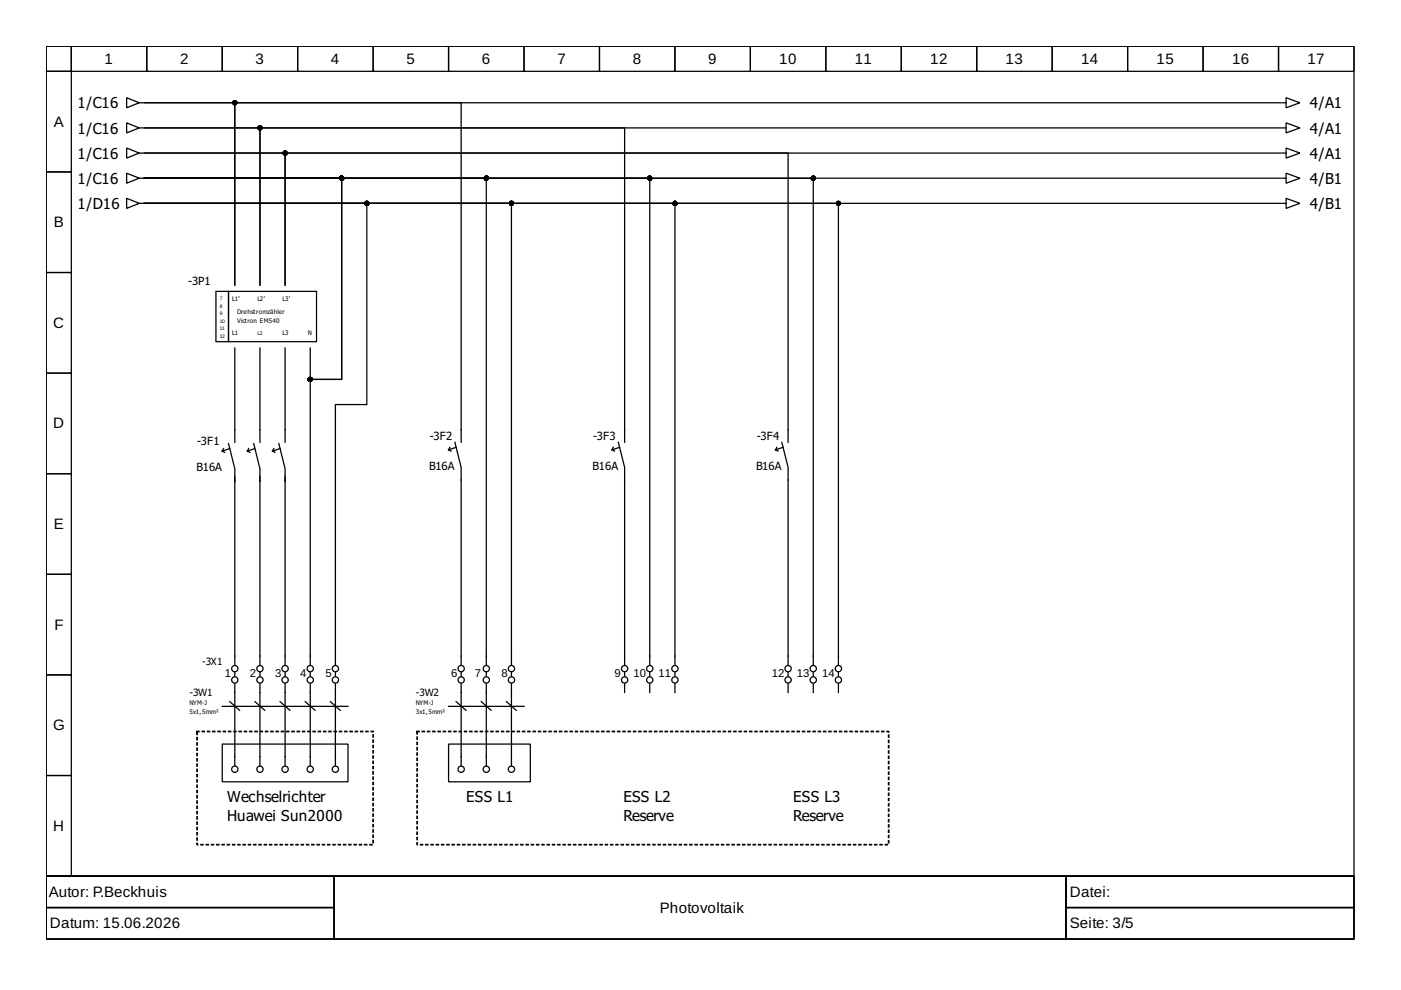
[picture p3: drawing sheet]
<svg xmlns="http://www.w3.org/2000/svg" width="297mm" height="210mm" viewBox="0 0 297 210" stroke-linecap="round" stroke-linejoin="round" font-family="sans-serif">
<g fill="none" stroke="#000" stroke-width=".27">
<path d="M9.8 9.8h277.3v176h-277.3zM9.8 9.8h5.3v5.3h-5.3zM9.8 15.1h5.3v21.4h-5.3zM15.1 9.8h16v5.3h-16zM31.1 9.8h16v5.3h-16zM47.1 9.8h16v5.3h-16zM63.1 9.8h16v5.3h-16zM79.1 9.8h16v5.3h-16zM95.1 9.8h16v5.3h-16zM111.1 9.8h16v5.3h-16zM127.1 9.8h16v5.3h-16zM143.1 9.8h16v5.3h-16z"/>
<path d="M159.1 9.8h16v5.3h-16zM175.1 9.8h16v5.3h-16zM191.1 9.8h16v5.3h-16zM207.1 9.8h16v5.3h-16zM223.1 9.8h16v5.3h-16zM239.1 9.8h16v5.3h-16zM255.1 9.8h16v5.3h-16zM271.1 9.8h16v5.3h-16zM9.8 36.5h5.3v21.3h-5.3zM26.9 36.7l2.6 1.1-2.6 1.1zM26.9 20.7l2.6 1.1-2.6 1.1zM26.9 26.1l2.6 1-2.6 1.1z"/>
<path d="M26.9 31.4l2.6 1.1-2.6 1zM29.5 27.1h.8M29.5 37.8h.8M29.5 21.8h.8M29.5 32.5h.8M30.6 37.8h72.5v103.2M30.6 37.8h41.8v42.6h-6.6v-6.6M30.6 37.8h241M30.6 37.8h41.8v42.6h-6.6v60.6M30.6 37.8h141.8v103.2M30.6 37.8h107.2v103.2M271.6 27.1h-216.5v33.3v-33.3h-24.5h101.8v66.7"/>
<path d="M271.6 32.5h-211.2v27.9v-27.9h-29.8h136.5v61.3M271.6 21.8h-221.8v38.6v-38.6h-19.2h67.2v72M271.9 27.1h.8M271.9 37.8h.8M271.9 21.8h.8M271.9 32.5h.8M272.7 26.1l2.9 1-2.9 1.1zM272.7 36.7l2.9 1.1-2.9 1.1zM272.7 20.7l2.9 1.1-2.9 1.1zM272.7 31.4l2.9 1.1-2.9 1zM9.8 57.8h5.3v21.3h-5.3zM26.9 42.1l2.6 1-2.6 1.1z"/>
<path d="M29.5 43.1h.8M30.6 43.1h112.5v97.9M30.6 43.1h77.8v97.9M30.6 43.1h241M30.6 43.1h47.2v42.7h-6.7v55.2M30.6 43.1h147.2v97.9M271.9 43.1h.8M272.7 42.1l2.9 1-2.9 1.1zM9.8 79.1h5.3v21.3h-5.3zM45.8 61.8h2.6v10.6h-2.6zM48.4 61.8h18.7v10.6h-18.7zM49.8 73.8v20"/>
<path d="M55.1 73.8v20M60.4 73.8v20M47.1 95.6l.5 .3M47.4 95.1l-.3 .5M48.4 94l1.4 5.4v2.6M48.7 95.1l-1.6 .5M52.4 95.6l.6 .3M52.7 95.1l-.3 .5M53.8 94l1.3 5.4v2.6M54 95.1l-1.6 .5M57.8 95.6l.5 .3M58 95.1l-.2 .5"/>
<path d="M59.1 94l1.3 5.4v2.6M59.4 95.1l-1.6 .5M95.1 95.4l.5 .2M95.4 94.8l-.3 .6M96.4 93.8l1.4 5.3v41.9M96.7 94.8l-1.6 .6M129.8 95.4l.5 .2M130 94.8l-.2 .6M131.1 93.8l1.3 5.3v41.9M131.4 94.8l-1.6 .6M164.4 95.4l.6 .2M164.7 94.8l-.3 .6"/>
<path d="M165.8 93.8l1.3 5.3v41.9M166 94.8l-1.6 .6M9.8 100.4h5.3v21.4h-5.3zM49.8 101v1M49.8 102v39M55.1 101v1M55.1 102v39M60.4 101v1M60.4 102v39M9.8 121.8h5.3v21.3h-5.3zM9.8 143.1h5.3v21.3h-5.3zM47.1 157.8h26.7v8h-26.7z"/>
<path d="M47.1 149.8h26.7M48.7 148.8l2.1 1.8M49.8 145v17.3M49.8 142.6v.8M54 148.8l2.1 1.8M55.1 145v17.3M55.1 142.6v.8M59.4 148.8l2.1 1.8M60.4 145v17.3M60.4 142.6v.8M64.7 148.8l2.1 1.8M65.8 145v17.3"/>
<path d="M65.8 142.6v.8M70 148.8l2.1 1.8M71.1 145v17.3M71.1 142.6v.8M95.1 157.8h17.3v8h-17.3zM95.1 149.8h16M96.7 148.8l2.1 1.8M97.8 145v17.3M97.8 142.6v.8M102 148.8l2.1 1.8M103.1 145v17.3M103.1 142.6v.8"/>
<path d="M107.4 148.8l2.1 1.8M108.4 145v17.3M108.4 142.6v.8M132.4 142.6v.8M132.4 145v1.8M137.8 142.6v.8M137.8 145v1.8M143.1 142.6v.8M143.1 145v1.8M167.1 142.6v.8M167.1 145v1.8M172.4 142.6v.8"/>
<path d="M172.4 145v1.8M177.8 142.6v.8M177.8 145v1.8M9.8 164.4h5.3v21.4h-5.3zM9.8 185.8h277.3v13.3h-277.3zM9.8 185.8h61v6.6h-61zM9.8 192.4h61v6.7h-61zM70.8 185.8h155.2v13.3h-155.2zM226 185.8h61.1v6.6h-61.1zM226 192.4h61.1v6.7h-61.1z"/>
<circle cx="49.8" cy="141.8" r=".67"/>
<circle cx="49.8" cy="144.2" r=".67"/>
<circle cx="55.1" cy="141.8" r=".67"/>
<circle cx="55.1" cy="144.2" r=".67"/>
<circle cx="60.4" cy="141.8" r=".67"/>
<circle cx="60.4" cy="144.2" r=".67"/>
<circle cx="65.8" cy="141.8" r=".67"/>
<circle cx="65.8" cy="144.2" r=".67"/>
<circle cx="71.1" cy="141.8" r=".67"/>
<circle cx="71.1" cy="144.2" r=".67"/>
<circle cx="97.8" cy="141.8" r=".67"/>
<circle cx="97.8" cy="144.2" r=".67"/>
<circle cx="103.1" cy="141.8" r=".67"/>
<circle cx="103.1" cy="144.2" r=".67"/>
<circle cx="108.4" cy="141.8" r=".67"/>
<circle cx="108.4" cy="144.2" r=".67"/>
<circle cx="132.4" cy="141.8" r=".67"/>
<circle cx="132.4" cy="144.2" r=".67"/>
<circle cx="137.8" cy="141.8" r=".67"/>
<circle cx="137.8" cy="144.2" r=".67"/>
<circle cx="143.1" cy="141.8" r=".67"/>
<circle cx="143.1" cy="144.2" r=".67"/>
<circle cx="167.1" cy="141.8" r=".67"/>
<circle cx="167.1" cy="144.2" r=".67"/>
<circle cx="172.4" cy="141.8" r=".67"/>
<circle cx="172.4" cy="144.2" r=".67"/>
<circle cx="177.8" cy="141.8" r=".67"/>
<circle cx="177.8" cy="144.2" r=".67"/>
<circle cx="49.8" cy="163.1" r=".67"/>
<circle cx="55.1" cy="163.1" r=".67"/>
<circle cx="60.4" cy="163.1" r=".67"/>
<circle cx="65.8" cy="163.1" r=".67"/>
<circle cx="71.1" cy="163.1" r=".67"/>
<circle cx="97.8" cy="163.1" r=".67"/>
<circle cx="103.1" cy="163.1" r=".67"/>
<circle cx="108.4" cy="163.1" r=".67"/>
</g>
<path d="M41.8 155.1h37.3v24h-37.3zM88.4 155.1h100v24h-100z" fill="none" stroke="#000" stroke-width=".37" stroke-dasharray=".4 .7"/>
<g fill="#000" stroke="#000" stroke-width=".27">
<circle cx="49.8" cy="21.8" r=".4"/>
<circle cx="55.1" cy="27.1" r=".4"/>
<circle cx="60.4" cy="32.5" r=".4"/>
<circle cx="72.4" cy="37.8" r=".4"/>
<circle cx="103.1" cy="37.8" r=".4"/>
<circle cx="137.8" cy="37.8" r=".4"/>
<circle cx="172.4" cy="37.8" r=".4"/>
<circle cx="77.8" cy="43.1" r=".4"/>
<circle cx="108.4" cy="43.1" r=".4"/>
<circle cx="143.1" cy="43.1" r=".4"/>
<circle cx="177.8" cy="43.1" r=".4"/>
<circle cx="65.8" cy="80.4" r=".4"/>
</g>
<g font-size="3.2">
<text x="22.2" y="13.5">1</text>
<text x="38.2" y="13.5">2</text>
<text x="54.2" y="13.5">3</text>
<text x="70.2" y="13.5">4</text>
<text x="86.2" y="13.5">5</text>
<text x="102.2" y="13.5">6</text>
<text x="118.2" y="13.5">7</text>
<text x="134.2" y="13.5">8</text>
<text x="150.2" y="13.5">9</text>
<text x="165.2" y="13.5">10</text>
<text x="181.2" y="13.5">11</text>
<text x="197.2" y="13.5">12</text>
<text x="213.2" y="13.5">13</text>
<text x="229.2" y="13.5">14</text>
<text x="245.2" y="13.5">15</text>
<text x="261.2" y="13.5">16</text>
<text x="277.2" y="13.5">17</text>
<text x="16.5" y="23">1/C16</text>
<text x="277.7" y="23">4/A1</text>
<text x="11.4" y="26.9">A</text>
<text x="16.5" y="28.3">1/C16</text>
<text x="277.7" y="28.3">4/A1</text>
<text x="16.5" y="33.7">1/C16</text>
<text x="277.7" y="33.7">4/A1</text>
<text x="16.5" y="39">1/C16</text>
<text x="277.7" y="39">4/B1</text>
<text x="16.5" y="44.3">1/D16</text>
<text x="277.7" y="44.3">4/B1</text>
<text x="11.4" y="48.2">B</text>
<text x="11.3" y="69.5">C</text>
<text x="11.3" y="90.8">D</text>
<text x="11.4" y="112.2">E</text>
<text x="11.5" y="133.5">F</text>
<text x="11.3" y="154.8">G</text>
<text x="48.2" y="170">Wechselrichter</text>
<text x="98.8" y="170">ESS L1</text>
<text x="132.2" y="170">ESS L2</text>
<text x="168.2" y="170">ESS L3</text>
<text x="11.3" y="176.2">H</text>
<text x="48.2" y="174">Huawei Sun2000</text>
<text x="132.2" y="174">Reserve</text>
<text x="168.2" y="174">Reserve</text>
<text x="10.3" y="190.2">Autor: P.Beckhuis</text>
<text x="226.8" y="190.2">Datei:</text>
<text x="10.6" y="196.8">Datum: 15.06.2026</text>
<text x="139.9" y="193.5">Photovoltaik</text>
<text x="226.8" y="196.8">Seite: 3/5</text>
</g>
<g font-size="2.4">
<text x="39.9" y="60.4">-3P1</text>
<text x="41.8" y="94.3">-3F1</text>
<text x="91.1" y="93.2">-3F2</text>
<text x="125.8" y="93.2">-3F3</text>
<text x="160.4" y="93.2">-3F4</text>
<text x="41.7" y="99.9">B16A</text>
<text x="91" y="99.6">B16A</text>
<text x="125.6" y="99.6">B16A</text>
<text x="160.3" y="99.6">B16A</text>
<text x="47.6" y="143.6">1</text>
<text x="53" y="143.6">2</text>
<text x="58.3" y="143.6">3</text>
<text x="63.6" y="143.6">4</text>
<text x="69" y="143.6">5</text>
<text x="95.6" y="143.6">6</text>
<text x="100.7" y="143.6">7</text>
<text x="106.3" y="143.6">8</text>
<text x="130.3" y="143.6">9</text>
<text x="134.3" y="143.6">10</text>
<text x="139.6" y="143.6">11</text>
<text x="163.6" y="143.6">12</text>
<text x="169" y="143.6">13</text>
<text x="174.3" y="143.6">14</text>
</g>
<g font-size="2.1">
<text x="42.9" y="141">-3X1</text>
<text x="40.2" y="147.6">-3W1</text>
<text x="88.2" y="147.6">-3W2</text>
</g>
<g font-size="1.3">
<text x="49.2" y="63.9">L1'</text>
<text x="54.6" y="63.9">L2'</text>
<text x="59.9" y="63.9">L3'</text>
<text x="49.2" y="71.1">L1</text>
<text x="50.3" y="66.6">Drehstromzähler</text>
<text x="50.3" y="68.4">Victron EM540</text>
<text x="59.9" y="71.1">L3</text>
<text x="65.2" y="71.1">N</text>
<text x="40.2" y="149.5">NYM-J</text>
<text x="88.2" y="149.5">NYM-J</text>
<text x="40.2" y="151.4">5x1,5mm²</text>
<text x="88.2" y="151.4">3x1,5mm²</text>
</g>
<g font-size="1.1">
<text x="46.6" y="65.2">8</text>
<text x="46.6" y="63.6">7</text>
<text x="46.6" y="71.6">12</text>
<text x="46.6" y="68.4">10</text>
<text x="46.6" y="70">11</text>
<text x="46.6" y="66.8">9</text>
<text x="54.6" y="71.1">L2</text>
</g>
</svg>
